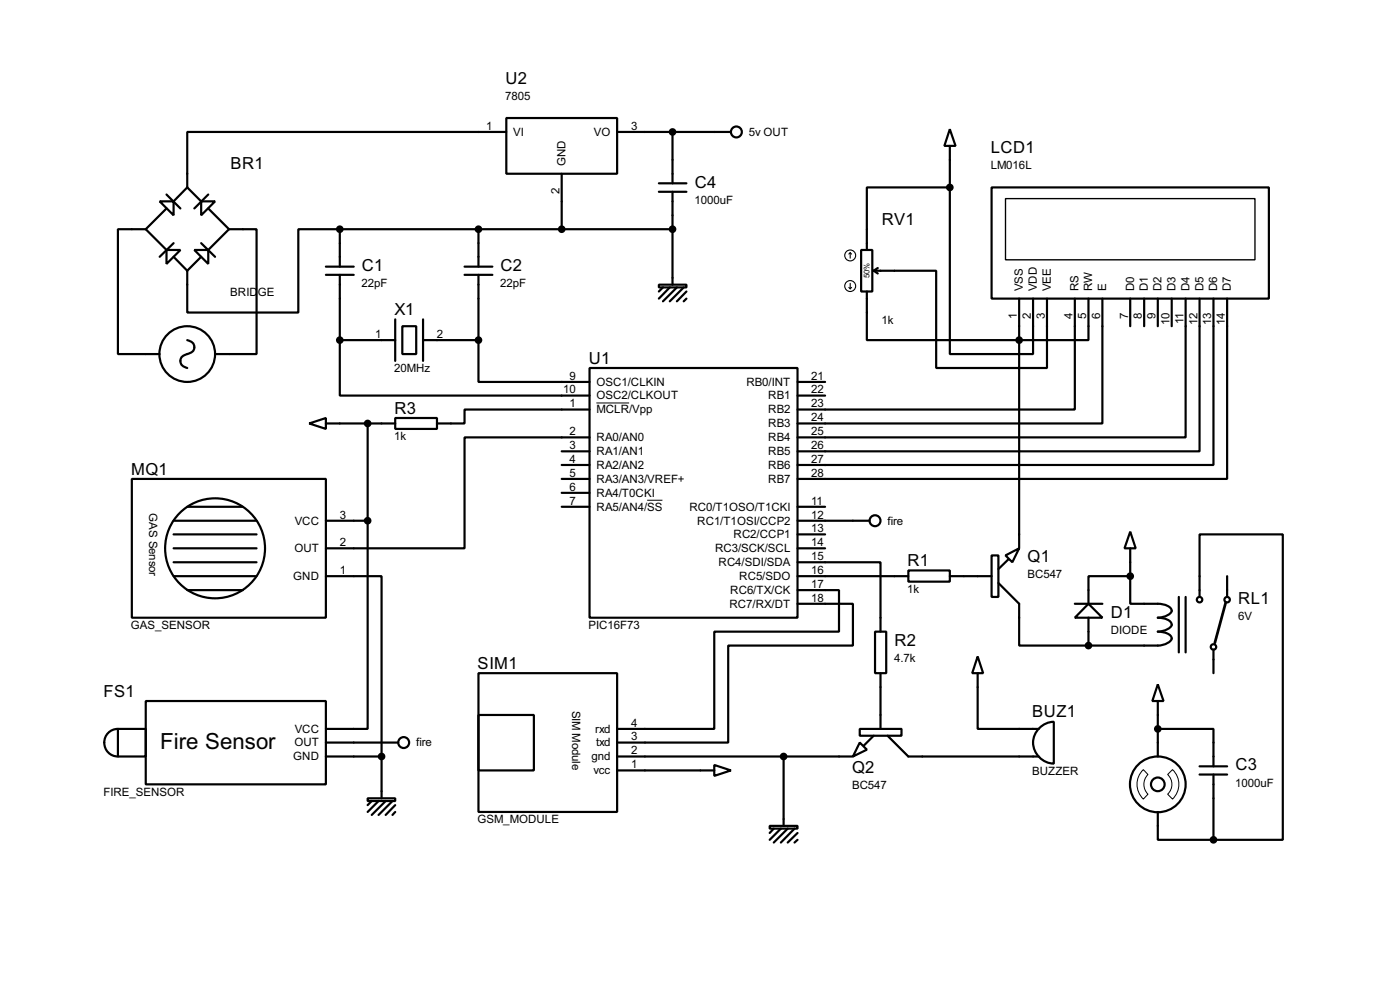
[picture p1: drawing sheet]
<svg xmlns="http://www.w3.org/2000/svg" width="256mm" height="180mm" viewBox="0 0 256 180" stroke-linecap="round" stroke-linejoin="round" font-family="sans-serif">
<g fill="none" stroke="#000" stroke-width=".4">
<path d="M29.3 36.9h2.5v2.5zM30.5 35.6l2.6 2.6M30.5 38.2l-3.8 3.8M34.3 34.3l-2.5 2.6M34.3 34.3l2.6 2.6M36.9 36.9h2.5l-2.5 2.5zM38.2 35.6l-2.6 2.6M38.2 38.2l3.8 3.8M92.8 21.6h20.3v10.2h-20.3zM92.8 24.2h-58.5v10.1M102.9 31.8v10.2M113.1 24.2h20.8"/>
<path d="M120.7 35.1h5.1M120.7 33.6h5.1M123.2 24.2v9.4M123.2 35.1v17M174 23.7l1.1 3h-2.1zM174 34.3v30.5h15.3v-10.1M174 34.3h-15.2v11.5M174 26.7v7.6M181.7 34.3h50.8v20.4h-50.8zM26.7 42h-5.1v22.8h7.7M26.7 42l3.8 3.8M30.5 45.8h2.6l-2.6 2.5z"/>
<path d="M31.8 44.5l-2.5 2.5M31.8 47l2.5 2.6M35.6 45.8h2.6v2.5zM36.9 44.5l2.5 2.5M36.9 47l-2.6 2.6M42 42h5v22.8h-7.6M42 42l-3.8 3.8M59.7 50.3h5.1M59.7 48.8h5.1M62.3 42h-7.6v15.2h-20.4v-7.6M62.3 42v6.8M62.3 50.3v12"/>
<path d="M62.3 42h60.9M72.4 58.5v7.6M73.7 59.7h2.6v5.1h-2.6zM77.5 58.5v7.6M85.1 50.3h5.1M85.1 48.8h5.1M87.7 42v6.8M87.7 50.3v12M120.7 52.1h5.1v.5h-5.1zM121.5 52.6l-.8 .8M122.7 52.6l-2 2.1M124 52.6l-2.5 2.6"/>
<path d="M125.3 52.6l-2.6 2.6M125.8 53.4l-1.8 1.8M125.8 54.7l-.5 .5M157.8 45.8h2v7.6h-2zM158.8 53.4v8.9h40.6v-7.6M160.1 49.6h11.4v17.8h20.3v-12.7M160.1 49.6l.7 .5M160.8 49.1l-.7 .5M186.7 54.7v45.7M196.9 54.7v20.3h-50.8M202 54.7v22.8h-55.9M207.1 54.7v5"/>
<path d="M209.6 54.7v5M212.1 54.7v5M214.7 54.7v5M217.2 54.7v25.4h-71.1M219.8 54.7v27.9h-73.7M222.3 54.7v30.4h-76.2M224.8 54.7v33h-78.7M34.3 62.3a1.28 1.28 0 0 1 1.3 1.2 1.28 1.28 0 0 1-1.3 1.3 1.28 1.28 0 0 0-1.3 1.3 1.28 1.28 0 0 0 1.3 1.3M56.7 77.5l3-1v2zM59.7 77.5h12.7M62.3 62.3v10.1h45.7M62.3 62.3h10.1"/>
<path d="M67.4 77.5v17.8M72.4 76.5h7.7v2h-7.7zM77.5 62.3h10.2M87.7 62.3v7.6h20.3M108 67.4h38.1v45.7h-38.1zM108 75h-22.9v2.5h-5M146.1 69.9h5.1M146.1 72.4h5.1M24.2 87.7h35.5v25.4h-35.5zM31.8 95.3h15.2M31.8 97.8h15.2M34.3 92.8h10.2"/>
<path d="M59.7 95.3h7.7M67.4 95.3v38.1h-7.7M102.9 82.6h5.1M102.9 85.1h5.1M102.9 90.2h5.1M102.9 92.8h5.1M102.9 87.7h5.1M108 80.1h-22.9v20.3h-25.4M146.1 95.3h13.2M146.1 92.8h5.1M146.1 97.8h5.1M207.1 97.3l1 3.1h-2.1z"/>
<path d="M31.8 105.5h15.2M31.8 100.4h15.2M31.8 102.9h15.2M34.3 108h10.2M59.7 105.5h10.2v33M146.1 102.9h15.2v12.7M146.1 108h7.6v7.6h-22.8v17.8h-17.8M146.1 110.5h10.2v7.7h-22.9v17.7h-20.3M146.1 105.5h20.3M146.1 100.4h5.1M160.3 115.6h2.1v7.6h-2.1zM166.4 104.4h7.6v2.1h-7.6z"/>
<path d="M174 105.5h7.7M181.7 101.7h1.2v7.6h-1.2zM182.9 106.7l3.8 3.8v7.7h12.7M184.2 101.7l2.5-1.3-1.2 2.5zM184.7 102.4l-1.8 1.8M196.9 110.5h5.1M199.4 110.5l2.6 2.6h-5.1zM199.4 113.1v5.1M207.1 105.5v5h2.5a8.1 8.1 0 0 1 4.3 .4 .88 .88 0 0 1 .8 .8 .88 .88 0 0 1-.8 .9l-1.2 .4-.6 .1a3.1 3.1 0 0 1 2.5 .9 .88 .88 0 0 1-.7 1.2l-1.2 .3-.6 .1a3.2 3.2 0 0 1 2.5 .9 .9 .9 0 0 1-.7 1.2l-1.2 .4-.6 .1h-12.7M207.1 105.5h-7.7v5M207.1 100.4v5.1M216 109.3v10.1"/>
<path d="M217.2 109.3v10.1M219.8 109.3v-11.5h15.2v55.9h-12.7M222.3 118.9v4.3M224.8 105.5v3.8M21.6 133.4h5.1v5.1h-5.1zM21.6 133.4a2.53 2.53 0 0 0-2.5 2.5 2.53 2.53 0 0 0 2.5 2.6M26.7 128.3h33v15.3h-33zM59.7 138.5h10.2M59.7 135.9h13.3M69.9 138.5v7.6M87.7 123.2h25.4v25.4h-25.4zM87.7 130.9h10.1v10.1h-10.1z"/>
<path d="M113.1 138.5h43.2M143.6 138.5v12.7M157.5 135.9l1.3 1.3-2.5 1.3zM157.5 133.4h7.7v1.3h-7.7zM160.1 134.7l-1.8 1.8M161.3 123.2v10.2M162.6 134.7l3.8 3.8h23.9M179.1 120.2l1 3h-2zM179.1 123.2v10.2h11.2M190.4 133.3a3.8 3.8 0 0 1 2.7-1.2v7.7a3.8 3.8 0 0 1-3.5-2.4 3.8 3.8 0 0 1 .8-4.1zM212.1 125.3l1.1 3h-2.1zM212.1 133.4h10.2v6.9"/>
<path d="M212.1 128.3v10.2M67.4 146.1h5v.5h-5zM68.1 146.6l-.7 .8M69.4 146.6l-2 2M70.7 146.6l-2.6 2.6M71.9 146.6l-2.5 2.6M72.4 147.4l-1.7 1.8M72.4 148.6l-.5 .6M113.1 141h17.8M130.9 140l3 1-3 1zM141 151.2h5.1v.5h-5.1zM141.8 151.7l-.8 .8"/>
<path d="M143.1 151.7l-2.1 2M144.3 151.7l-2.5 2.5M145.6 151.7l-2.5 2.5M146.1 152.5l-1.8 1.7M146.1 153.7l-.5 .5M212.1 148.6v5.1h10.2M219.8 141.8h5M219.8 140.3h5M222.3 141.8v11.9"/>
<circle cx="134.9" cy="24.2" r="1"/>
<circle cx="34.3" cy="64.8" r="5.1"/>
<circle cx="160.3" cy="95.3" r="1"/>
<circle cx="39.4" cy="100.4" r="9.2"/>
<circle cx="219.7" cy="109.8" r=".5"/>
<circle cx="222.3" cy="118.4" r=".5"/>
<circle cx="224.8" cy="109.8" r=".5"/>
<circle cx="73.9" cy="135.9" r="1"/>
<circle cx="212.1" cy="143.6" r="5.1"/>
<circle cx="212.1" cy="143.6" r="1.25"/>
</g>
<path d="M109.3 73.8h6M118.6 91.6h2.8M209.5 140.9l.8 .9a2.54 2.54 0 0 0 0 3.6l-.8 .9a3.7 3.7 0 0 1 0-5.4zM213.9 141.8l.9-.9a3.7 3.7 0 0 1 0 5.4l-.9-.9a2.45 2.45 0 0 0 0-3.6z" fill="none" stroke="#000" stroke-width=".18"/>
<path d="M184.2 36.4h45.7v11.2h-45.7z" fill="none" stroke="#000" stroke-width=".25"/>
<g fill="none" stroke="#000" stroke-width=".2">
<path d="M155.5 52.6l.3 .3M155.8 46.3l-.3 .2M155.8 46.3l.2 .2M155.8 46.3v1M155.8 51.9v1M156 52.6l-.2 .3"/>
<circle cx="155.7" cy="46.8" r="1"/>
<circle cx="155.7" cy="52.4" r="1"/>
</g>
<g fill="#000" stroke="#000" stroke-width=".4">
<circle cx="123.2" cy="24.2" r=".5"/>
<circle cx="174" cy="34.3" r=".5"/>
<circle cx="62.2" cy="42" r=".5"/>
<circle cx="87.6" cy="42" r=".5"/>
<circle cx="102.9" cy="42" r=".5"/>
<circle cx="123.2" cy="42" r=".5"/>
<circle cx="62.2" cy="62.3" r=".5"/>
<circle cx="67.3" cy="77.5" r=".5"/>
<circle cx="87.6" cy="62.3" r=".5"/>
<circle cx="186.7" cy="62.3" r=".5"/>
<circle cx="67.3" cy="95.3" r=".5"/>
<circle cx="199.4" cy="118.2" r=".5"/>
<circle cx="207" cy="105.5" r=".5"/>
<circle cx="69.9" cy="138.5" r=".5"/>
<circle cx="143.5" cy="138.5" r=".5"/>
<circle cx="212.1" cy="133.4" r=".5"/>
<circle cx="222.3" cy="153.7" r=".5"/>
</g>
<path d="M224.6 110.3l-2 7.4" fill="none" stroke="#000" stroke-width=".5"/>
<text font-size="4.6" x="29.3" y="137.1">Fire Sensor</text>
<g font-size="3.4">
<text x="92.6" y="15.3">U2</text>
<text x="181.5" y="28">LCD1</text>
<text x="42.2" y="31">BR1</text>
<text x="127.3" y="34.4">C4</text>
<text x="161.6" y="41.2">RV1</text>
<text x="66.3" y="49.6">C1</text>
<text x="91.7" y="49.6">C2</text>
<text x="72.3" y="57.7">X1</text>
<text x="107.9" y="66.6">U1</text>
<text x="72.3" y="75.7">R3</text>
<text x="24" y="86.9">MQ1</text>
<text x="166.3" y="103.6">R1</text>
<text x="188.3" y="102.9">Q1</text>
<text x="203.5" y="113.1">D1</text>
<text x="226.9" y="110.6">RL1</text>
<text x="163.9" y="118.2">R2</text>
<text x="87.5" y="122.4">SIM1</text>
<text x="19" y="127.5">FS1</text>
<text x="189.1" y="131.3">BUZ1</text>
<text x="156.1" y="141.4">Q2</text>
<text x="226.4" y="141">C3</text>
</g>
<g font-size="2.4">
<text x="89.1" y="23.8">1</text>
<text x="92.6" y="18.3">7805</text>
<text x="115.6" y="23.8">3</text>
<text x="94" y="24.9">VI</text>
<text x="108.8" y="24.9">VO</text>
<text x="137.2" y="24.9">5v OUT</text>
<text x="102.5" y="35.5" transform="rotate(-90 102.5 35.5)">2</text>
<text x="103.6" y="30.5" transform="rotate(-90 103.6 30.5)">GND</text>
<text x="181.5" y="31">LM016L</text>
<text x="127.3" y="37.3">1000uF</text>
<text x="66.3" y="52.6">22pF</text>
<text x="91.7" y="52.6">22pF</text>
<text x="187.4" y="53.3" transform="rotate(-90 187.4 53.3)">VSS</text>
<text x="190" y="53.3" transform="rotate(-90 190 53.3)">VDD</text>
<text x="192.5" y="53.3" transform="rotate(-90 192.5 53.3)">VEE</text>
<text x="197.6" y="53.3" transform="rotate(-90 197.6 53.3)">RS</text>
<text x="200.1" y="53.3" transform="rotate(-90 200.1 53.3)">RW</text>
<text x="202.7" y="53.3" transform="rotate(-90 202.7 53.3)">E</text>
<text x="207.8" y="53.3" transform="rotate(-90 207.8 53.3)">D0</text>
<text x="210.3" y="53.3" transform="rotate(-90 210.3 53.3)">D1</text>
<text x="212.8" y="53.3" transform="rotate(-90 212.8 53.3)">D2</text>
<text x="215.4" y="53.3" transform="rotate(-90 215.4 53.3)">D3</text>
<text x="217.9" y="53.3" transform="rotate(-90 217.9 53.3)">D4</text>
<text x="220.5" y="53.3" transform="rotate(-90 220.5 53.3)">D5</text>
<text x="223" y="53.3" transform="rotate(-90 223 53.3)">D6</text>
<text x="225.5" y="53.3" transform="rotate(-90 225.5 53.3)">D7</text>
<text x="42.2" y="54.2">BRID</text>
<text x="47.2" y="54.2">GE</text>
<text x="161.5" y="59.3">1k</text>
<text x="186.3" y="58.3" transform="rotate(-90 186.3 58.3)">1</text>
<text x="188.9" y="58.3" transform="rotate(-90 188.9 58.3)">2</text>
<text x="191.4" y="58.4" transform="rotate(-90 191.4 58.4)">3</text>
<text x="196.5" y="58.4" transform="rotate(-90 196.5 58.4)">4</text>
<text x="199" y="58.3" transform="rotate(-90 199 58.3)">5</text>
<text x="201.6" y="58.3" transform="rotate(-90 201.6 58.3)">6</text>
<text x="206.7" y="58.4" transform="rotate(-90 206.7 58.4)">7</text>
<text x="209.2" y="58.4" transform="rotate(-90 209.2 58.4)">8</text>
<text x="211.7" y="58.3" transform="rotate(-90 211.7 58.3)">9</text>
<text x="214.3" y="59.5" transform="rotate(-90 214.3 59.5)">10</text>
<text x="216.8" y="59.3" transform="rotate(-90 216.8 59.3)">11</text>
<text x="219.4" y="59.5" transform="rotate(-90 219.4 59.5)">12</text>
<text x="221.9" y="59.5" transform="rotate(-90 221.9 59.5)">13</text>
<text x="224.4" y="59.5" transform="rotate(-90 224.4 59.5)">14</text>
<text x="68.8" y="61.9">1</text>
<text x="80.1" y="61.9">2</text>
<text x="72.2" y="68.1">20MHz</text>
<text x="103.2" y="72">10</text>
<text x="104.3" y="69.5">9</text>
<text x="109.3" y="70.6">OSC1/CLKIN</text>
<text x="136.7" y="70.6">RB0/INT</text>
<text x="148.6" y="72">22</text>
<text x="148.6" y="69.5">21</text>
<text x="104.3" y="74.6">1</text>
<text x="109.3" y="73.1">OSC2/CLKOUT</text>
<text x="109.3" y="75.7">MCLR/Vpp</text>
<text x="140.7" y="75.7">RB2</text>
<text x="140.7" y="73.1">RB1</text>
<text x="148.6" y="77.1">24</text>
<text x="148.6" y="74.6">23</text>
<text x="72.2" y="80.6">1k</text>
<text x="104.3" y="79.7">2</text>
<text x="104.3" y="82.2">3</text>
<text x="109.3" y="80.8">RA0/AN0</text>
<text x="109.3" y="83.3">RA1/AN1</text>
<text x="140.7" y="83.3">RB5</text>
<text x="140.7" y="80.8">RB4</text>
<text x="140.7" y="78.2">RB3</text>
<text x="148.6" y="82.2">26</text>
<text x="148.6" y="79.7">25</text>
<text x="104.3" y="84.7">4</text>
<text x="104.3" y="89.8">6</text>
<text x="104.3" y="87.3">5</text>
<text x="109.3" y="85.8">RA2/AN2</text>
<text x="109.3" y="88.4">RA3/AN3/VREF+</text>
<text x="140.7" y="88.4">RB7</text>
<text x="140.7" y="85.8">RB6</text>
<text x="148.6" y="87.3">28</text>
<text x="148.6" y="84.7">27</text>
<text x="27.3" y="93.9" transform="rotate(90 27.3 93.9)">GAS Sensor</text>
<text x="62.3" y="94.9">3</text>
<text x="104.3" y="92.4">7</text>
<text x="109.3" y="90.9">RA4/T0CKI</text>
<text x="109.3" y="93.5">RA5/AN4/SS</text>
<text x="126.3" y="93.5">RC0/T1OSO/T1CKI</text>
<text x="148.6" y="94.9">12</text>
<text x="148.6" y="92.4">11</text>
<text x="53.9" y="101.1">OUT</text>
<text x="54" y="96">VCC</text>
<text x="62.3" y="100">2</text>
<text x="127.7" y="96">RC1/T1OSI/CCP2</text>
<text x="131" y="101.1">RC3/SCK/SCL</text>
<text x="134.4" y="98.5">RC2/CCP1</text>
<text x="148.6" y="97.4">13</text>
<text x="148.6" y="100">14</text>
<text x="162.6" y="96">fire</text>
<text x="53.7" y="106.2">GND</text>
<text x="62.3" y="105.1">1</text>
<text x="131.6" y="103.6">RC4/SDI/SDA</text>
<text x="135.4" y="106.2">RC5/SDO</text>
<text x="148.6" y="107.6">17</text>
<text x="148.6" y="105.1">16</text>
<text x="148.6" y="102.5">15</text>
<text x="188.2" y="105.9">BC547</text>
<text x="133.6" y="111.2">RC7/RX/DT</text>
<text x="133.8" y="108.7">RC6/TX/CK</text>
<text x="148.6" y="110.1">18</text>
<text x="166.2" y="108.6">1k</text>
<text x="226.8" y="113.5">6V</text>
<text x="24" y="115.2">GAS_SENSOR</text>
<text x="107.8" y="115.2">PIC16F73</text>
<text x="203.5" y="116.1">DIODE</text>
<text x="163.8" y="121.1">4.7k</text>
<text x="104.8" y="130" transform="rotate(90 104.8 130)">SIM Module</text>
<text x="53.9" y="136.6">OUT</text>
<text x="54" y="134.1">VCC</text>
<text x="76.3" y="136.6">fire</text>
<text x="109.1" y="134.1">rxd</text>
<text x="109.2" y="136.6">txd</text>
<text x="115.6" y="133">4</text>
<text x="115.6" y="135.5">3</text>
<text x="53.7" y="139.2">GND</text>
<text x="108.4" y="139.2">gnd</text>
<text x="108.8" y="141.7">vcc</text>
<text x="115.6" y="140.6">1</text>
<text x="115.6" y="138.1">2</text>
<text x="189.1" y="141.9">BUZZER</text>
<text x="226.3" y="144">1000uF</text>
<text x="18.9" y="145.7">FIRE_SENSOR</text>
<text x="156.1" y="144.4">BC547</text>
<text x="87.5" y="150.7">GSM_MODULE</text>
</g>
<text font-size="1.6" x="159.3" y="50.9" transform="rotate(-90 159.3 50.9)">50%</text>
</svg>
